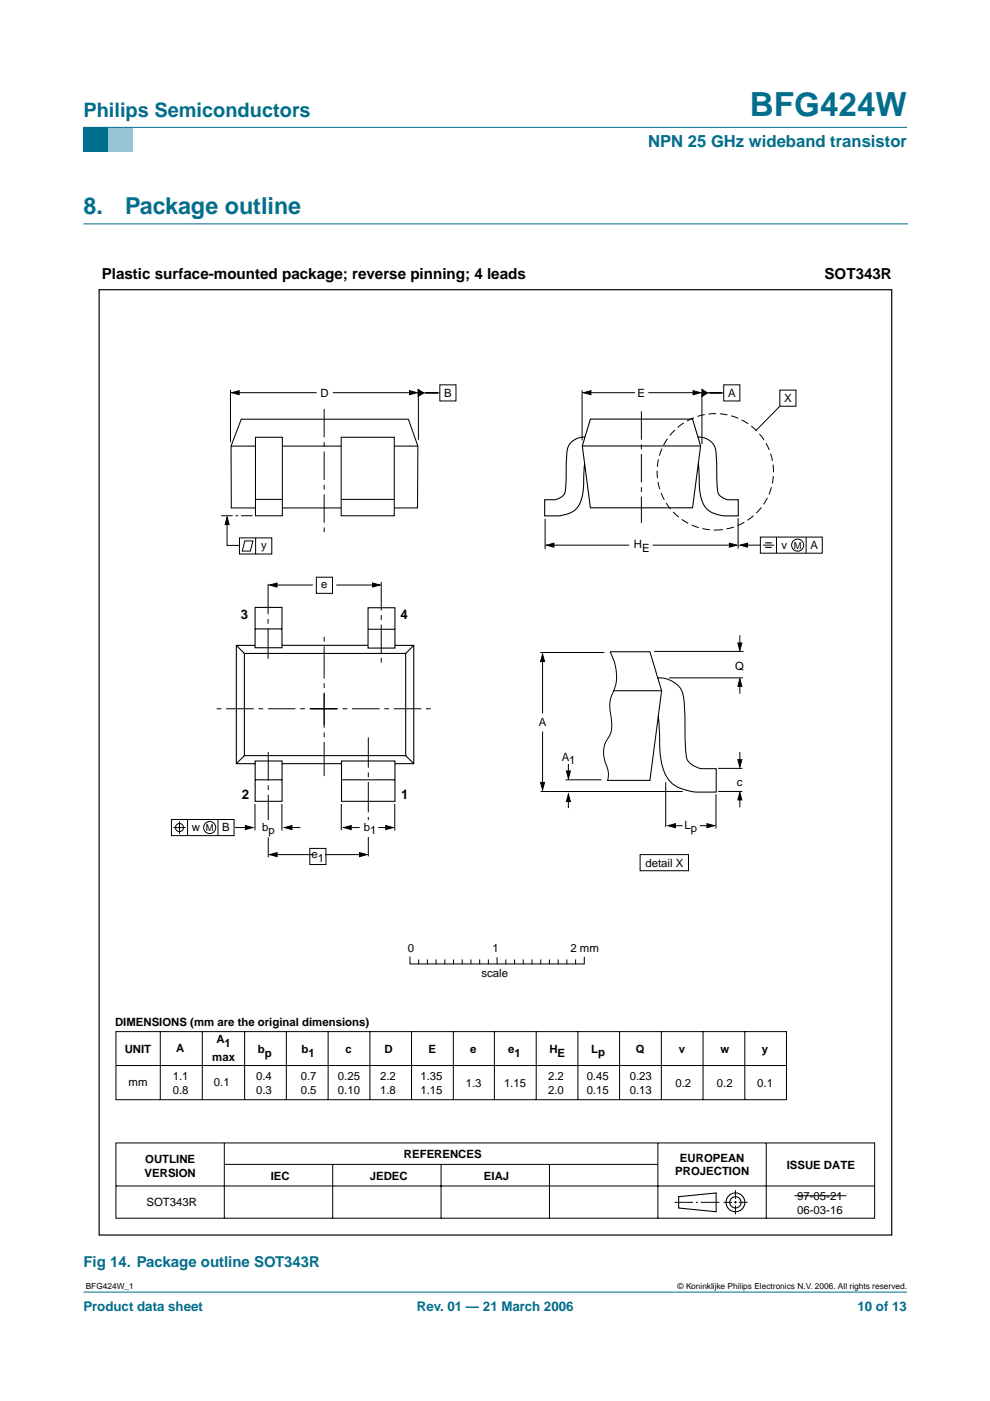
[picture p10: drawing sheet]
<svg xmlns="http://www.w3.org/2000/svg" width="210mm" height="297mm" viewBox="0 0 210 297" stroke-linecap="round" stroke-linejoin="round" font-family="sans-serif">
<path d="M17.7 273.9h174.6z" fill="#006e8c" stroke="#006e8c" stroke-width=".21"/>
<path d="M17.7 27h5.3v5.3h-5.3z" fill-rule="evenodd" fill="#006e8c"/>
<path d="M23 27h5.3v5.3h-5.3z" fill-rule="evenodd" fill="#96c4d6"/>
<path d="M17.7 27h174.6z" fill="#006e8c" stroke="#006e8c" stroke-width=".21"/>
<path d="M17.7 47.5h174.7" fill="none" stroke="#006e8c" stroke-width=".21"/>
<g fill="none" stroke="#000" stroke-width=".21">
<path d="M48.9 82.7v11.1M50.1 83.3h17M70.6 83.3h17M88.7 82.8v10.4M89.2 83.3h4M93.3 81.6h3.4v3.4h-3.4zM123.4 82.7v10.7M124.4 83.3h10.2M137.5 83.3h10.2M148.8 83.2v11M149.4 83.3h4M153.4 81.6h3.5v3.4h-3.5z"/>
<path d="M115.6 110v6.5M116.7 115.6h16.7M138.4 115.6h16.8M157.8 115.6h3.4M161.2 113.9h13.1v3.4h-13.1zM161.8 115.6h2.3M164.6 113.9v3.4M170.9 113.9v3.4M114.6 138.3h13.5M115 140v11.3M138.7 138.1h18.9M156.9 134.7v2.4"/>
<path d="M115 155.1v11.4M141.9 143.7h15.6M156.9 144.7v2.4M156.9 159.4v2.5M54.1 170.4v5.6M59.8 170.4v5.7M61.2 175.5h2.5M114.6 167.8h30.2M120 165.3h7.5M120.5 162v2.6M120.5 169.3v2M141.1 165.9v9.4"/>
<path d="M142.5 175.1h2.3M148.4 175.1h2M151.8 168.4v7.3M152.3 167.8h5.1M152.3 162.9h5.1M156.9 168.8v2.4M58 181.2h8.4M68.9 181.2h8.1M135.7 181.2h10.3v3.4h-10.3zM24.6 242.3h160.8v16h-160.8zM24.6 251.4h160.8M47.6 242.4v15.9"/>
<path d="M47.6 246.9h91.8M70.5 246.9v11.4M93.5 246.9v11.4M116.5 246.9v11.4M139.5 242.4v15.9M143 254.9h4M147.5 254.9h.5M148.6 254.9h3.9M153.4 254.9h1.9M155.7 254.9h.5M155.9 252.4v1.8M155.9 254.7v.5"/>
<path d="M155.9 255.6v1.9M156.7 254.9h1.8M162.5 242.4v15.9"/>
<circle cx="169.1" cy="115.6" r="1.28"/>
</g>
<g fill="none" stroke="#000" stroke-width=".23">
<path d="M143.9 253.7l7.9-.8v4l-7.9-.8z"/>
<circle cx="155.9" cy="254.9" r="1.99"/>
<circle cx="155.9" cy="254.9" r="1.2"/>
</g>
<g fill="#000" stroke="#000" stroke-width=".21">
<path d="M49.1 83.3l1.6-.5v.9zM86.8 82.8l1.6 .5-1.6 .4zM88.6 82.6l1.2 .7-1.2 .8zM123.7 83.3l1.6-.5v.9zM147 82.8l1.5 .5-1.5 .4zM148.8 82.6l1.2 .7-1.2 .8zM115.9 115.6l1.6-.4v.8zM154.6 115.2l1.6 .4-1.6 .4zM156.9 115.6l1.6-.4v.8zM156.4 136.3h.9l-.4 1.6zM115 138.7l.5 1.6h-.9zM156.9 143.9l.4 1.6h-.9z"/>
<path d="M60.3 175.5l1.6-.5v.9zM114.6 165.9h.9l-.5 1.6zM120.5 168.4l.4 1.6h-.8zM120.1 163.5h.8l-.4 1.6zM141.6 175.1l1.6-.5v.9zM149.9 174.6l1.6 .5-1.6 .4zM156.9 168l.4 1.6h-.9zM156.4 161.1h.9l-.4 1.6zM57.2 181.2l1.5-.4v.8zM76.2 180.8l1.6 .4-1.6 .4z"/>
</g>
<path d="M65.8 150.3h26.2M71.5 150.3h-26" fill="none" stroke="#000" stroke-width=".21" stroke-dasharray="5.8 1 1 1" stroke-linecap="butt"/>
<path d="M68.7 153.7v-19" fill="none" stroke="#000" stroke-width=".21" stroke-dasharray="6.8 1 1 1" stroke-linecap="butt"/>
<path d="M68.7 147v17.9" fill="none" stroke="#000" stroke-width=".21" stroke-dasharray="7.2 1 1 1" stroke-linecap="butt"/>
<path d="M162.3 115.1h1.3M162.3 116.1h1.3" fill="none" stroke="#000" stroke-width=".24"/>
<path d="M21 61.4h168.1v200.5h-168.1z" fill="none" stroke="#000" stroke-width=".25"/>
<path d="M49 94.6h39.6M51.2 88.9h35.4l2 5.7-.1 13.1h-39.5v-13.1z" fill="none" stroke="#000" stroke-width=".22"/>
<path d="M72.3 92.7h11.3v16.7h-11.3z" fill="#fff" stroke="#000" stroke-width=".22"/>
<path d="M72.4 105.9h11.1" fill="none" stroke="#000" stroke-width=".22"/>
<path d="M54.2 92.7h5.7v16.7h-5.7z" fill="#fff" stroke="#000" stroke-width=".22"/>
<path d="M54.1 105.9h5.7M129.3 138.2h8.5l2.5 8.2-2.5 19.1h-9M130.1 146.4h10.2M139.5 143.8a5.1 5.1 0 0 1 5.6 5.2l.1 5.3a29.7 29.7 0 0 0 .4 6.6 4.1 4.1 0 0 0 2.9 2.1h3.3v4.9h-4.1a9.4 9.4 0 0 1-5.7-2.3 13.6 13.6 0 0 1-2.1-8.9l-.3-4.8" fill="none" stroke="#000" stroke-width=".22"/>
<g fill="none" stroke="#000" stroke-width=".21">
<path d="M165.3 82.7h3.5v3.4h-3.5zM165.3 86.1l-5 5.2M156.5 109.9v6.4M129.3 138.2a9.7 9.7 0 0 1 .3 9.5 6.4 6.4 0 0 0-.2 3.5 7.9 7.9 0 0 1-.1 4.7 5.9 5.9 0 0 0-.6 6.6 4.4 4.4 0 0 1 .1 3.1M36.3 173.7h13.3v3.5h-13.3zM36.8 175.5h2.6M38.1 174.2v2.6M39.8 173.7v3.5M46.2 173.7v3.5M49.8 175.5h2.9M72.4 170.4v5.6M73.8 175.5h2.5"/>
<path d="M80.2 175.5h2.3M83.7 170.4v5.7M86.9 202.9v1.5h37v-1.4M88.8 203.5v.8M90.6 203.5v.8M92.5 203.5v.8M94.3 203.5v.8M96.2 203.5v.8M98 203.5v.8M99.9 203.5v.8M101.7 203.5v.8M103.5 203.5v.8"/>
<path d="M105.4 203v1.4M107.3 203.5v.8M109.1 203.5v.8M110.9 203.5v.8M112.8 203.5v.8M114.6 203.5v.8M116.5 203.5v.8M118.3 203.5v.8M120.2 203.5v.8M122 203.5v.8"/>
<circle cx="38.1" cy="175.5" r=".86"/>
<circle cx="44.5" cy="175.5" r="1.28"/>
</g>
<circle cx="151.7" cy="100" r="12.3" fill="none" stroke="#000" stroke-width=".21" stroke-dasharray="1.6 .8" stroke-linecap="butt"/>
<path d="M68.7 86.7v26.9M136 87.2v23.7M56.9 159.5v22.3" fill="none" stroke="#000" stroke-width=".21" stroke-dasharray="6 1 1 1" stroke-linecap="butt"/>
<path d="M52 175l1.6 .5-1.6 .4zM72.9 175.5l1.6-.5v.9zM81.8 175l1.6 .5-1.6 .4z" fill="#000" stroke="#000" stroke-width=".21"/>
<g fill="none" stroke="#000" stroke-width=".23">
<path d="M123.5 94.6h25M124 92.7a3.6 3.6 0 0 0-3.9 3.9l-.1 3.4a12.6 12.6 0 0 1-.4 4.9 3.6 3.6 0 0 1-1.8 1.1h-2.3v3.4h2.8a4.9 4.9 0 0 0 5.1-3.9 28.4 28.4 0 0 0 .4-6.2l.2-1M125.2 88.9h21.6l1.7 5.7-1.7 13.1h-21.6l-1.7-13.1zM148 92.7a3.6 3.6 0 0 1 3.9 3.9l.1 3.4a12.6 12.6 0 0 0 .4 4.9 3.6 3.6 0 0 0 1.8 1.1h2.3v3.4h-2.8a4.9 4.9 0 0 1-5.1-3.9 28.4 28.4 0 0 1-.4-6.2l-.1-1M50.1 136.8l1.7 1.7M51.8 138.5h34.2v21.7h-34.2zM54 136.8h-3.9v25.1h4M54.1 128.8h5.7v8.5h-5.7zM54.1 133.3h5.7M59.8 136.8h18.2M78 128.9h5.7v8.5h-5.7zM78 133.4h5.7"/>
<path d="M83.7 136.8h4v25.1h-4M87.7 136.8l-1.7 1.7M51.8 160.2l-1.7 1.7M54.1 161.3h5.7v8.6h-5.7zM54.1 165.3h5.7M59.8 161.9h12.6M72.4 161.3h11.3v8.6h-11.3zM72.4 165.3h11.3M86 160.2l1.7 1.7"/>
</g>
<path d="M56.3 173.9h1.2v3.5h-1.2z" fill="#fff"/>
<g fill="none" stroke="#000" stroke-width=".21">
<path d="M48.1 110.1v5.5h2.7M50.8 114h6.8v3.5h-6.8zM51.9 114.7h1.7l-.5 2.1h-1.7zM54.2 114v3.5M58 124h8.3M67.1 122.4h3.4v3.4h-3.4zM71.3 124h8.5M65.7 179.9h3.4v3.4h-3.4zM24.6 218.7h142.2v14.5h-142.2zM34 218.7v14.5M42.9 218.7v14.5M51.9 218.7v14.5"/>
<path d="M60.7 218.7v14.5M69.6 218.7v14.5M78.4 218.7v14.5M87.3 218.7v14.5M96.1 218.7v14.5M104.8 218.7v14.5M113.7 218.7v14.5M122.5 218.7v14.5M131.4 218.7v14.5M140.2 218.7v14.5M149.1 218.7v14.5M157.9 218.7v14.5"/>
<path d="M24.6 225.9h142.1"/>
</g>
<path d="M48.2 109.6l.4 1.6h-.9zM57.2 124l1.5-.4v.9zM79 123.6l1.6 .4-1.6 .5z" fill="#000" stroke="#000" stroke-width=".21"/>
<path d="M56.8 123.8v16.7M78.1 156.3v25.3" fill="none" stroke="#000" stroke-width=".21" stroke-dasharray="6.4 1 1 1" stroke-linecap="butt"/>
<path d="M80.8 123.4v17.4" fill="none" stroke="#000" stroke-width=".21" stroke-dasharray="6 1 1 1" stroke-linecap="butt"/>
<path d="M53.5 109.3h-6.8" fill="none" stroke="#000" stroke-width=".21" stroke-dasharray="2.4 .6 .6 .6" stroke-linecap="butt"/>
<path d="M77.6 173.9h1.1v3.5h-1.1z" fill="#fff"/>
<path d="M168.4 253.5h11" fill="none" stroke="#000" stroke-width=".21"/>
<text font-size="7.1" fill="#006e8c" x="159" y="24.7">BFG424W</text>
<g font-size="4.9" fill="#006e8c">
<text x="17.7" y="45.5">8.</text>
<text x="26.5" y="45.5">Package outline</text>
</g>
<text font-size="4.2" fill="#006e8c" x="17.7" y="24.9">Philips Semiconductors</text>
<text font-size="3.5" fill="#006e8c" x="137.4" y="31.1">NPN 25 GHz wideband transistor</text>
<g font-size="3.2">
<text x="21.6" y="59.1">Plastic surface-mounted package; reverse pinning; 4 leads</text>
<text x="174.8" y="59.1">SOT343R</text>
</g>
<text font-size="3.2" fill="#006e8c" x="17.7" y="268.7">Fig 14. Package outline SOT343R</text>
<g font-size="2.8">
<text x="51" y="131.2">3</text>
<text x="84.9" y="131.2">4</text>
<text x="51.3" y="169.5">2</text>
<text x="85.1" y="169.5">1</text>
</g>
<g font-size="2.8" fill="#006e8c">
<text x="17.7" y="278">Product data sheet</text>
<text x="88.4" y="278">Rev. 01 — 21 March 2006</text>
<text x="181.8" y="278">10 of 13</text>
</g>
<g font-size="2.4">
<text x="67.9" y="84.1">D</text>
<text x="94.2" y="84.2">B</text>
<text x="135.1" y="84.2">E</text>
<text x="154.4" y="84.2">A</text>
<text x="166.2" y="85.3">X</text>
<text x="55.4" y="116.4">y</text>
<text x="134.4" y="116.2">H</text>
<text x="136.1" y="117">E</text>
<text x="165.7" y="116.3">v</text>
<text x="171.8" y="116.5">A</text>
<text x="68.1" y="124.7">e</text>
<text x="155.9" y="142.1">Q</text>
<text x="114.2" y="154">A</text>
<text x="119.1" y="161.4">A</text>
<text x="120.7" y="162">1</text>
<text x="156.2" y="166.6">c</text>
<text x="40.6" y="176.2">w</text>
<text x="47.1" y="176.2">B</text>
<text x="55.6" y="176.1">b</text>
<text x="57" y="176.7">p</text>
<text x="77.1" y="176.1">b</text>
<text x="78.5" y="176.7">1</text>
<text x="145.2" y="175.8">Lp</text>
<text x="66" y="181.9">e</text>
<text x="67.4" y="182.7">1</text>
<text x="136.8" y="183.8">detail X</text>
<text x="86.5" y="201.8">0</text>
<text x="104.4" y="201.8">1</text>
<text x="121" y="201.8">2 mm</text>
<text x="102.1" y="207.2">scale</text>
<text x="24.4" y="217.6">DIMENSIONS (mm are the original dimensions)</text>
<text x="45.9" y="221.2">A</text>
<text x="26.4" y="223.2">UNIT</text>
<text x="37.3" y="223">A</text>
<text x="45" y="225">max</text>
<text x="47.6" y="222">1</text>
<text x="54.7" y="223.2">b</text>
<text x="56.2" y="224">p</text>
<text x="63.9" y="223.2">b</text>
<text x="65.4" y="224">1</text>
<text x="73.3" y="223.2">c</text>
<text x="81.5" y="223.2">D</text>
<text x="90.9" y="223.2">E</text>
<text x="99.7" y="223.2">e</text>
<text x="107.7" y="223.2">e</text>
<text x="109.1" y="224">1</text>
<text x="116.5" y="223.2">H</text>
<text x="118.2" y="224">E</text>
<text x="125.3" y="223.2">L</text>
<text x="126.8" y="223.8">p</text>
<text x="134.8" y="223.2">Q</text>
<text x="143.9" y="223.2">v</text>
<text x="152.7" y="223.2">w</text>
<text x="161.6" y="223.2">y</text>
<text x="27.2" y="230.2">mm</text>
<text x="36.6" y="229.1">1.1</text>
<text x="36.6" y="232">0.8</text>
<text x="45.4" y="230.3">0.1</text>
<text x="54.3" y="228.9">0.4</text>
<text x="54.3" y="231.9">0.3</text>
<text x="63.8" y="229">0.7</text>
<text x="63.8" y="232">0.5</text>
<text x="71.6" y="229">0.25</text>
<text x="71.6" y="232">0.10</text>
<text x="80.6" y="229">2.2</text>
<text x="80.6" y="232">1.8</text>
<text x="89.1" y="229">1.35</text>
<text x="89.1" y="232">1.15</text>
<text x="98.7" y="230.5">1.3</text>
<text x="106.9" y="230.4">1.15</text>
<text x="116.2" y="229">2.2</text>
<text x="116.2" y="232">2.0</text>
<text x="124.4" y="229">0.45</text>
<text x="124.4" y="232">0.15</text>
<text x="133.5" y="229">0.23</text>
<text x="133.5" y="232">0.13</text>
<text x="143.2" y="230.4">0.2</text>
<text x="152" y="230.4">0.2</text>
<text x="160.5" y="230.4">0.1</text>
<text x="85.6" y="245.6">REFERENCES</text>
<text x="30.7" y="249.5">VERSION</text>
<text x="30.8" y="246.5">OUTLINE</text>
<text x="57.4" y="250.1">IEC</text>
<text x="78.4" y="250.1">JEDEC</text>
<text x="102.6" y="250.1">EIAJ</text>
<text x="143.2" y="249.2">PROJECTION</text>
<text x="144.2" y="246.3">EUROPEAN</text>
<text x="166.8" y="247.8">ISSUE DATE</text>
<text x="31.1" y="255.7">SOT343R</text>
<text x="169" y="254.4">97-05-21</text>
<text x="169" y="257.4">06-03-16</text>
</g>
<g font-size="2">
<text x="168.3" y="116.3">M</text>
<text x="43.7" y="176.2">M</text>
</g>
<g font-size="1.8">
<text x="18.2" y="273.4">BFG424W_1</text>
<text x="143.7" y="273.4">© Koninklijke Philips Electronics N.V. 2006. All rights reserved.</text>
</g>
</svg>
